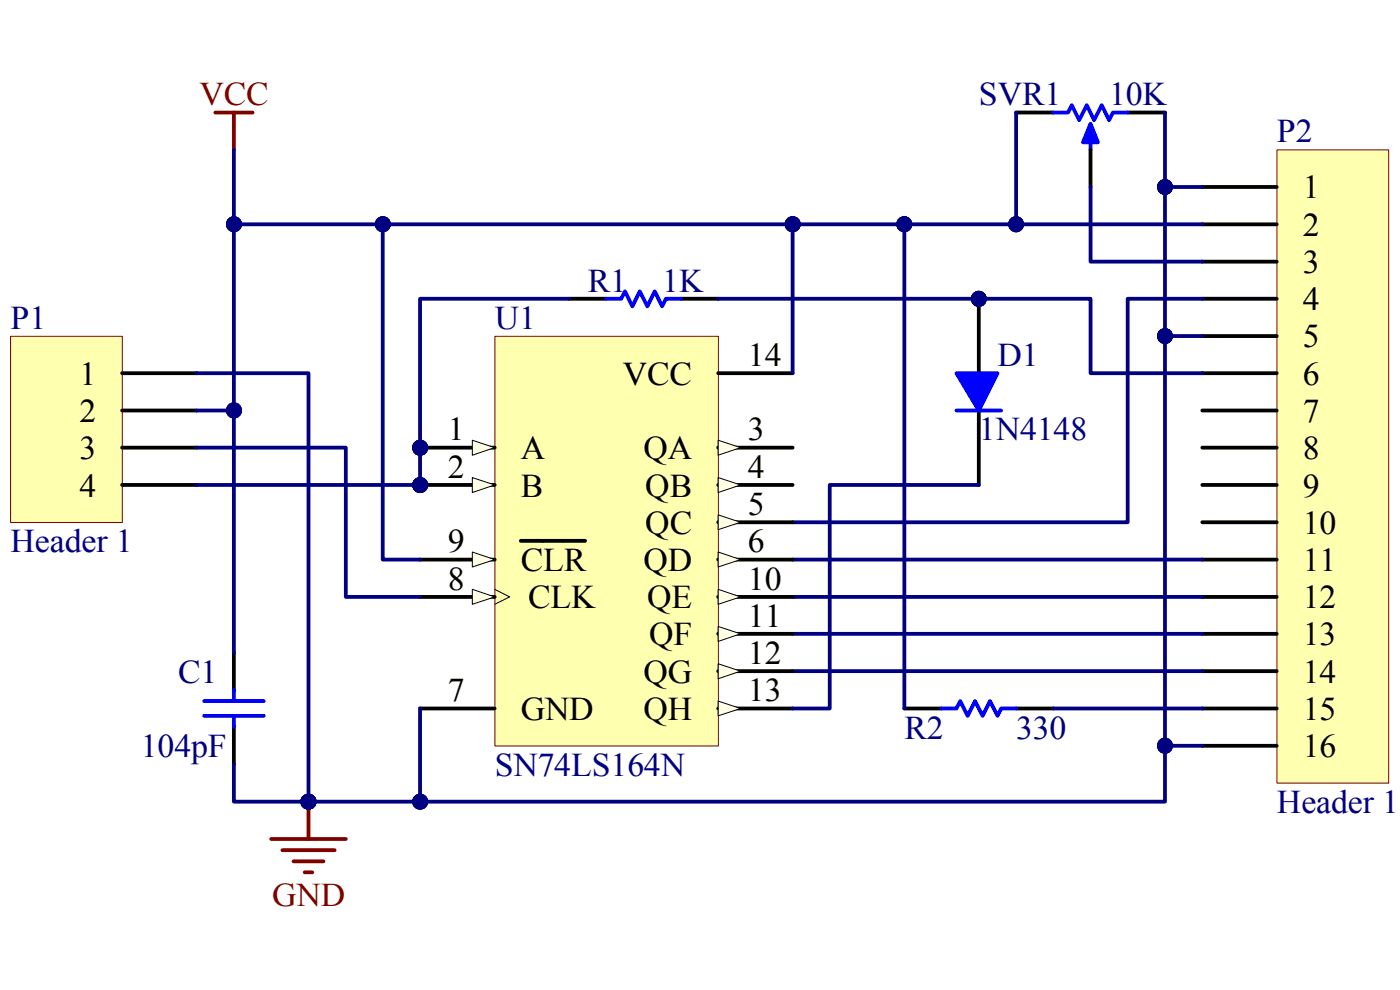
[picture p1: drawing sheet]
<svg xmlns="http://www.w3.org/2000/svg" width="297mm" height="210mm" viewBox="0 0 297 210" stroke-linecap="round" stroke-linejoin="round" font-family="sans-serif">
<path d="M2.3 71.4h23.7v39.4h-23.7z" fill="#ffffb0"/>
<path d="M2.2 71.3h23.8v39.5h-23.8z" fill="none" stroke="#800000" stroke-width=".21"/>
<path d="M25.9 79.2h15.8M25.9 87.1h15.8M25.9 95h15.8M25.9 102.9h15.8" fill="none" stroke="#000" stroke-width=".8"/>
<path d="M45.7 23.9h7.9M49.6 23.9v7.8M57.5 178h15.9M65.4 170.1v7.9M59.9 180.3h11.1M62.3 182.7h6.3M64.6 185h1.7" fill="none" stroke="#800000" stroke-width=".8"/>
<circle cx="65.4" cy="170.1" r="1.58" fill="#000080" stroke="#000080" stroke-width=".21"/>
<path d="M270.9 31.8h23.7v134.3h-23.7z" fill="#ffffb0"/>
<path d="M270.9 31.8h23.7v134.3h-23.7z" fill="none" stroke="#800000" stroke-width=".21"/>
<g fill="none" stroke="#000" stroke-width=".8">
<path d="M255.1 39.7h15.7M255.1 47.6h15.7M255.1 55.5h15.7M255.1 63.4h15.7M255.1 71.3h15.7M255.1 79.2h15.7M255.1 87.1h15.7M255.1 95h15.7M255.1 102.9h15.7M255.1 110.8h15.7M255.1 118.7h15.7M255.1 126.6h15.7"/>
<path d="M255.1 134.5h15.7M255.1 142.4h15.7M255.1 150.3h15.7M255.1 158.2h15.7"/>
</g>
<path d="M255.1 63.4h-15.9v47.4h-71.1M168.1 118.7h87M168.1 134.5h87M168.1 126.6h87M168.1 142.4h87" fill="none" stroke="#000080" stroke-width=".8"/>
<path d="M105 71.4h47.4v86.8h-47.4z" fill="#ffffb0"/>
<path d="M105 71.3h47.4v86.9h-47.4z" fill="none" stroke="#800000" stroke-width=".21"/>
<path d="M89.1 118.7h15.8" fill="none" stroke="#000" stroke-width=".8"/>
<path d="M100.2 117.1l4.7 1.6-4.7 1.6z" fill="#ffffe8"/>
<path d="M100.2 117.1l4.7 1.6-4.7 1.6zM104.9 125l3.2 1.6-3.2 1.6" fill="none" stroke="#000" stroke-width=".21"/>
<path d="M110.5 114.7h8.9M119.5 114.7h4.6M89.1 126.6h15.8" fill="none" stroke="#000" stroke-width=".8"/>
<path d="M100.2 125l4.7 1.6-4.7 1.6z" fill="#ffffe8"/>
<path d="M100.2 125l4.7 1.6-4.7 1.6z" fill="none" stroke="#000" stroke-width=".21"/>
<path d="M89.1 95h15.8" fill="none" stroke="#000" stroke-width=".8"/>
<path d="M100.2 93.4l4.7 1.6-4.7 1.6z" fill="#ffffe8"/>
<path d="M100.2 93.4l4.7 1.6-4.7 1.6z" fill="none" stroke="#000" stroke-width=".21"/>
<circle cx="89.1" cy="95" r="1.59" fill="#000080" stroke="#000080" stroke-width=".21"/>
<path d="M89.1 102.9h15.8" fill="none" stroke="#000" stroke-width=".8"/>
<path d="M100.2 101.3l4.7 1.6-4.7 1.6z" fill="#ffffe8"/>
<path d="M100.2 101.3l4.7 1.6-4.7 1.6z" fill="none" stroke="#000" stroke-width=".21"/>
<circle cx="89.1" cy="102.9" r="1.59" fill="#000080" stroke="#000080" stroke-width=".21"/>
<path d="M152.4 95h15.7" fill="none" stroke="#000" stroke-width=".8"/>
<path d="M152.4 93.4l4.7 1.6-4.7 1.6z" fill="#ffffe8"/>
<path d="M152.4 93.4l4.7 1.6-4.7 1.6z" fill="none" stroke="#000" stroke-width=".21"/>
<path d="M152.4 102.9h15.7" fill="none" stroke="#000" stroke-width=".8"/>
<path d="M152.4 101.3l4.7 1.6-4.7 1.6z" fill="#ffffe8"/>
<path d="M152.4 101.3l4.7 1.6-4.7 1.6z" fill="none" stroke="#000" stroke-width=".21"/>
<path d="M152.4 110.8h15.7" fill="none" stroke="#000" stroke-width=".8"/>
<path d="M152.4 109.2l4.7 1.6-4.7 1.6z" fill="#ffffe8"/>
<path d="M152.4 109.2l4.7 1.6-4.7 1.6z" fill="none" stroke="#000" stroke-width=".21"/>
<path d="M152.4 118.7h15.7" fill="none" stroke="#000" stroke-width=".8"/>
<path d="M152.4 117.1l4.7 1.6-4.7 1.6z" fill="#ffffe8"/>
<path d="M152.4 117.1l4.7 1.6-4.7 1.6z" fill="none" stroke="#000" stroke-width=".21"/>
<path d="M152.4 126.6h15.7" fill="none" stroke="#000" stroke-width=".8"/>
<path d="M152.4 125l4.7 1.6-4.7 1.6z" fill="#ffffe8"/>
<path d="M152.4 125l4.7 1.6-4.7 1.6z" fill="none" stroke="#000" stroke-width=".21"/>
<path d="M152.4 134.5h15.7" fill="none" stroke="#000" stroke-width=".8"/>
<path d="M152.4 132.9l4.7 1.6-4.7 1.6z" fill="#ffffe8"/>
<path d="M152.4 132.9l4.7 1.6-4.7 1.6z" fill="none" stroke="#000" stroke-width=".21"/>
<path d="M152.4 142.4h15.7" fill="none" stroke="#000" stroke-width=".8"/>
<path d="M152.4 140.8l4.7 1.6-4.7 1.6z" fill="#ffffe8"/>
<path d="M152.4 140.8l4.7 1.6-4.7 1.6z" fill="none" stroke="#000" stroke-width=".21"/>
<path d="M152.4 150.3h15.7" fill="none" stroke="#000" stroke-width=".8"/>
<path d="M152.4 148.7l4.7 1.6-4.7 1.5z" fill="#ffffe8"/>
<path d="M152.4 148.7l4.7 1.6-4.7 1.5z" fill="none" stroke="#000" stroke-width=".21"/>
<path d="M215.6 23.9h7.8M239.2 23.9h7.9M152.4 79.2h15.7M89.1 150.3h15.8" fill="none" stroke="#000" stroke-width=".8"/>
<g fill="#000080" stroke="#000080" stroke-width=".21">
<circle cx="89.1" cy="95" r="1.59"/>
<circle cx="89.1" cy="102.9" r="1.59"/>
</g>
<path d="M231.4 27.8v3.9" fill="none" stroke="#00f" stroke-width=".8"/>
<path d="M231.4 26.2l1.5 4h-3.2z" fill="#00f"/>
<path d="M223.4 23.9h3.2l.8-1.6 1.5 3.2 1.6-3.2 1.6 3.2 1.6-3.2 1.6 3.2 .8-1.6h3.1M231.4 26.2l1.5 4h-3.2zM128.6 63.4h3.2l.8-1.6 1.6 3.2 1.5-3.2 1.6 3.2 1.6-3.2 1.6 3.2 .8-1.6h3.1" fill="none" stroke="#00f" stroke-width=".8"/>
<path d="M231.4 31.7v8M120.7 63.4h7.9M144.4 63.4h8M207.6 63.4v15.8M207.6 87.1v15.8" fill="none" stroke="#000" stroke-width=".8"/>
<circle cx="207.6" cy="63.4" r="1.58" fill="#000080" stroke="#000080" stroke-width=".21"/>
<path d="M202.9 79.2h8.7l-4 7.9z" fill="#00f"/>
<path d="M202.9 79.2h8.7l-4 7.9zM202.9 87.1h9.5M43.3 148.7h12.7M43.3 151.8h12.7M49.6 146.3v2.4M49.6 151.8v2.4M199.7 150.3h3.2l.8-1.6 1.6 3.1 1.5-3.1 1.6 3.1 1.6-3.1 1.6 3.1 .8-1.5h3.2" fill="none" stroke="#00f" stroke-width=".8"/>
<g fill="#000080" stroke="#000080" stroke-width=".21">
<circle cx="207.6" cy="63.4" r="1.58"/>
<circle cx="247.1" cy="39.7" r="1.57"/>
<circle cx="247.1" cy="71.3" r="1.57"/>
<circle cx="168.2" cy="47.6" r="1.59"/>
<circle cx="215.5" cy="47.6" r="1.58"/>
<circle cx="191.8" cy="47.6" r="1.58"/>
<circle cx="65.4" cy="170.1" r="1.58"/>
<circle cx="81.2" cy="47.6" r="1.59"/>
<circle cx="49.6" cy="47.6" r="1.59"/>
<circle cx="49.6" cy="87.1" r="1.59"/>
<circle cx="247.1" cy="158.2" r="1.58"/>
<circle cx="89.1" cy="102.9" r="1.59"/>
<circle cx="89.1" cy="95" r="1.59"/>
<circle cx="89.1" cy="170.1" r="1.58"/>
</g>
<path d="M49.6 138.4v7.9M49.6 154.2v7.9M191.9 150.3h7.8M215.6 150.3h7.8" fill="none" stroke="#000" stroke-width=".8"/>
<g fill="none" stroke="#000080" stroke-width=".8">
<path d="M49.6 31.7v15.9h205.5M215.6 23.9v23.7M231.4 39.7v15.8h23.7M247.1 23.9v15.8M255.1 39.7h-8v31.6h8M49.6 47.6v90.8M81.2 47.6v71.1h7.9M168.1 47.6v31.6M191.9 47.6v102.7M41.7 79.2h23.7v90.9M120.7 63.4h-31.6v39.5h-47.4M152.4 63.4h79v15.8h23.7"/>
<path d="M247.1 71.3v98.8h-181.7M41.7 95h31.7v31.6h15.7M41.7 87.1h7.9M207.6 102.9h-31.6v47.4h-7.9M89.1 150.3v19.8M223.4 150.3h31.7M247.1 158.2h8M49.6 162.1v8h15.8"/>
</g>
<g font-size="7" fill="#800000">
<text x="42.3" y="22.3">VCC</text>
<text x="57.7" y="192.2">GND</text>
</g>
<g font-size="7" fill="#000080">
<text x="207.7" y="22.3">SVR1</text>
<text x="235.3" y="22.3">10K</text>
<text x="270.9" y="30.2">P2</text>
<text x="124.7" y="61.8">R1</text>
<text x="140.5" y="61.8">1K</text>
<text x="2.2" y="69.8">P1</text>
<text x="104.9" y="69.8">U1</text>
<text x="211.6" y="77.7">D1</text>
<text x="207.7" y="93.4">1N4148</text>
<text x="2.2" y="117.2">Header 1</text>
<text x="37.8" y="144.8">C1</text>
<text x="29.9" y="160.6">104pF</text>
<text x="191.8" y="156.7">R2</text>
<text x="215.6" y="156.7">330</text>
<text x="104.9" y="164.5">SN74LS164N</text>
<text x="270.9" y="172.5">Header 16</text>
</g>
<g font-size="7">
<text x="276.4" y="42.1">1</text>
<text x="276.4" y="50">2</text>
<text x="276.4" y="57.9">3</text>
<text x="276.4" y="65.8">4</text>
<text x="158.7" y="77.7">14</text>
<text x="276.4" y="73.7">5</text>
<text x="16.8" y="81.6">1</text>
<text x="132.1" y="81.6">VCC</text>
<text x="276.4" y="81.6">6</text>
<text x="16.8" y="89.5">2</text>
<text x="276.4" y="89.5">7</text>
<text x="95" y="93.4">1</text>
<text x="158.7" y="93.4">3</text>
<text x="16.8" y="97.4">3</text>
<text x="95" y="101.3">2</text>
<text x="110.5" y="97.4">A</text>
<text x="136.5" y="97.4">QA</text>
<text x="158.7" y="101.3">4</text>
<text x="276.4" y="97.4">8</text>
<text x="16.8" y="105.3">4</text>
<text x="110.5" y="105.3">B</text>
<text x="136.9" y="105.3">QB</text>
<text x="276.4" y="105.3">9</text>
<text x="136.9" y="113.2">QC</text>
<text x="158.7" y="109.3">5</text>
<text x="276.4" y="113.2">10</text>
<text x="95" y="117.2">9</text>
<text x="158.7" y="117.2">6</text>
<text x="95" y="125.1">8</text>
<text x="110.5" y="121.1">CLR</text>
<text x="136.5" y="121.1">QD</text>
<text x="158.7" y="125.1">10</text>
<text x="276.4" y="121.1">11</text>
<text x="112.1" y="129">CLK</text>
<text x="137.3" y="129">QE</text>
<text x="276.4" y="129">12</text>
<text x="137.7" y="136.9">QF</text>
<text x="158.7" y="132.9">11</text>
<text x="276.4" y="136.9">13</text>
<text x="158.7" y="140.8">12</text>
<text x="95" y="148.8">7</text>
<text x="136.5" y="144.8">QG</text>
<text x="158.7" y="148.8">13</text>
<text x="276.4" y="144.8">14</text>
<text x="110.5" y="152.7">GND</text>
<text x="136.5" y="152.7">QH</text>
<text x="276.4" y="152.7">15</text>
<text x="276.4" y="160.6">16</text>
</g>
</svg>
